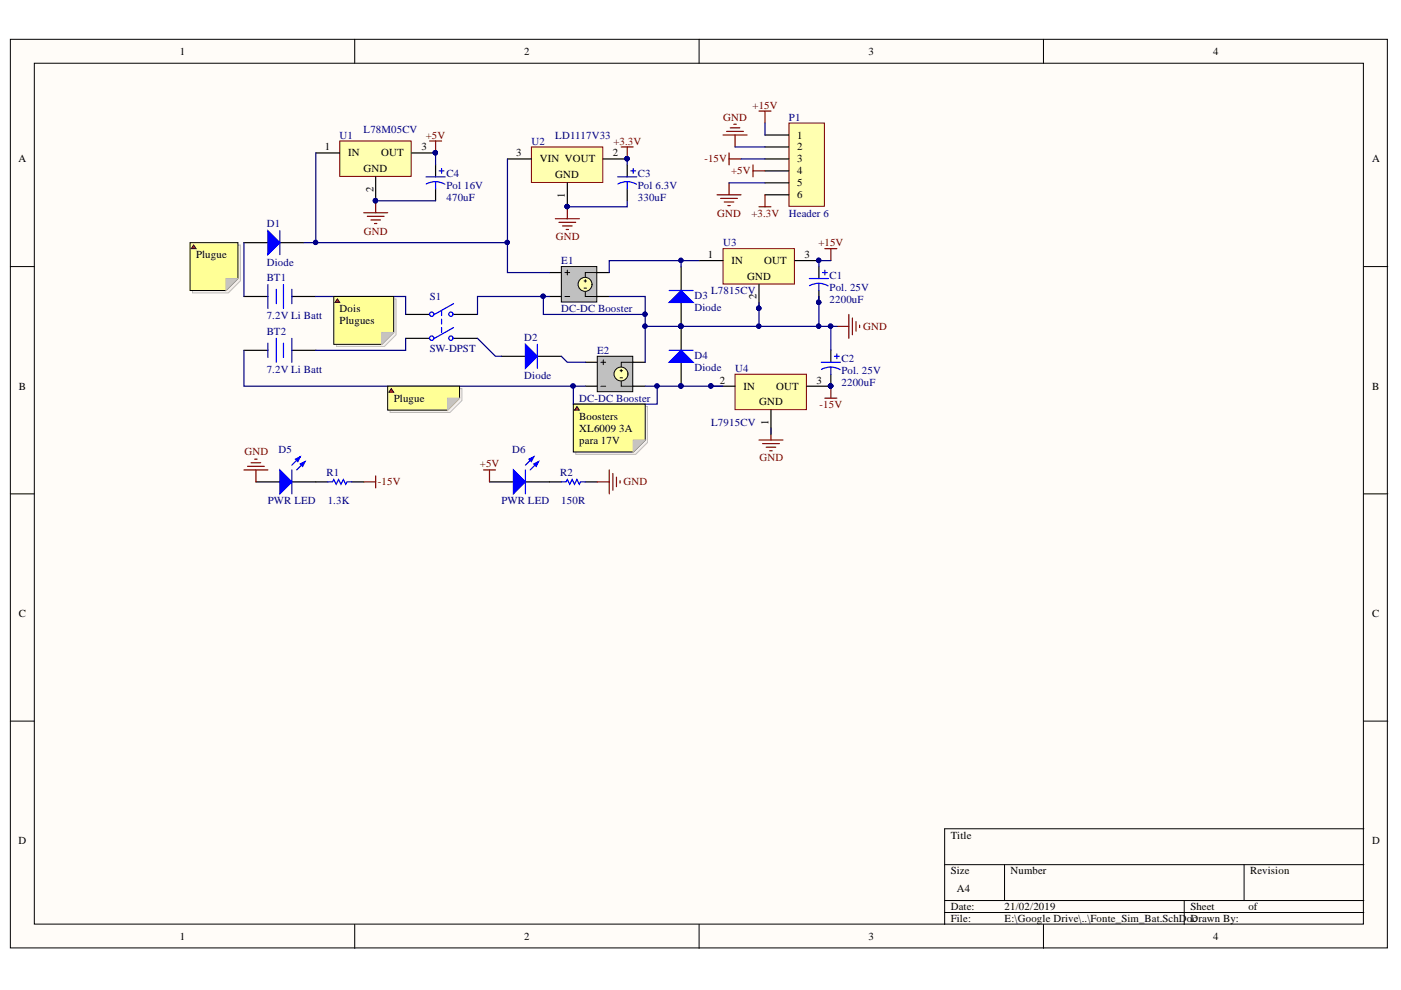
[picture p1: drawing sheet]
# Altium schematic sheet Fonte_Sim_Bat.SchDoc
size A4; Author: Vitor Costa; DrawnBy: Vitor Costa

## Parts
BT1  7.2V Li Batt  [BAT-2]
BT2  7.2V Li Batt  [BAT-2]
C1  Pol. 25V  value 2200uF  [RB7.6-15]
C2  Pol. 25V  value 2200uF  [RB7.6-15]
C3  Pol 6.3V  value 330uF  [RB7.6-15]
C4  Pol 16V  value 470uF  [RB7.6-15]
D1  Diode  [SMC]
D2  Diode  [SMC]
D3  Diode  [SMC]
D4  Diode  [SMC]
D5  PWR LED  [3.5X2.8X1.9]
D6  PWR LED  [3.5X2.8X1.9]
E1  DC-DC Booster
E2  DC-DC Booster
P1  Header 6  [HDR1X6]
R1  value 1.3K  [AXIAL-0.3]
R2  value 150R  [AXIAL-0.3]
S1  SW-DPST  [DPST-4]
U1  L78M05CV  [TO220]
U2  LD1117V33  [TO220]
U3  L7815CV  [TO220]
U4  L7915CV  [TO-220]

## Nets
+3.3V: C3.1 P1.6 U2.2(VOUT)
+5V: C4.1 D6.1(A) P1.4 U1.3(OUT)
+15V: C1.1 P1.1 U3.3(OUT)
-15V: C2.2 P1.3 R1.2 U4.3(OUT)
GND: C1.2 C2.1 C3.2 C4.2 D3.1(A) D4.2(K) D5.1(A) E1.2(NC-) E1.4(N-) E2.3(N+) P1.2 P1.5 R2.2 S1.2(NO1) U1.2(GND) U2.1(GND) U3.2(GND) U4.1(GND)
NetBT1_1: BT1.1(+) D1.1(A)
NetBT1_2: BT1.2(-) S1.1(COMMON1)
NetBT2_1: BT2.1(+) S1.3(COMMON2)
NetBT2_2: BT2.2(-) D4.1(A) E2.2(NC-) E2.4(N-) U4.2(IN)
NetD1_2: D1.2(K) E1.1(NC+) U1.1(IN) U2.3(VIN)
NetD2_1: D2.1(A) S1.4(NO2)
NetD2_2: D2.2(K) E2.1(NC+)
NetD3_2: D3.2(K) E1.3(N+) U3.1(IN)
NetD5_2: D5.2(K) R1.1
NetD6_2: D6.2(K) R2.1

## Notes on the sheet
- Plugue
- Dois Plugues
- Boosters XL6009 3A para 17V
